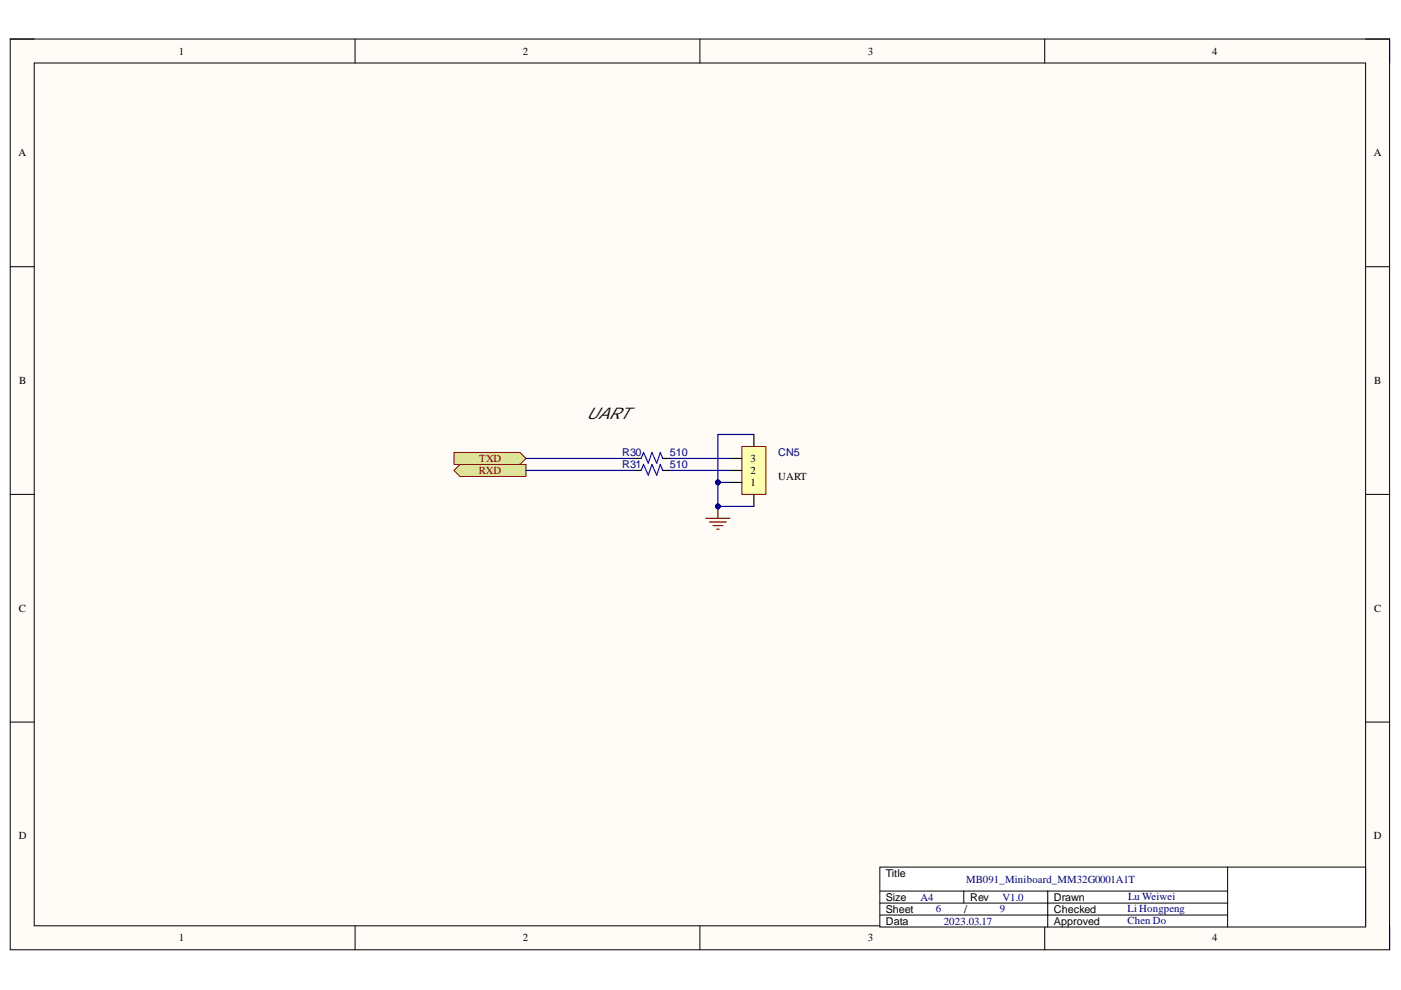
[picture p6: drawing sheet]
<svg xmlns="http://www.w3.org/2000/svg" width="297mm" height="210mm" viewBox="0 0 297 210" stroke-linecap="round" stroke-linejoin="round" font-family="sans-serif">
<path d="M2.2 8.3h292.4v193.1h-292.4z" fill-rule="evenodd" fill="#fffcf8"/>
<path d="M2.2 8.3h292.4v193.1h-292.4z" fill="none" stroke="#000" stroke-width=".21"/>
<path d="M7.3 13.4h282.2v182.9h-282.2z" fill-rule="evenodd" fill="#fffcf8"/>
<g fill="none" stroke="#000" stroke-width=".21">
<path d="M2.2 8.3h5.1M7.3 13.4h282.2v182.9h-282.2zM75.3 8.3v5.1M148.4 8.3v5.1M221.5 8.3v5.1M289.5 8.3h5.1v5.1M2.2 56.5h5.1M289.5 56.6h5.1M2.2 104.8h5.1M289.5 104.8h5.1M2.2 153.1h5.1M289.5 153.1h5.1"/>
<path d="M75.3 196.3v5.1M148.4 196.3v5.1M221.5 196.3v5.1M294.6 196.3v5.1"/>
</g>
<path d="M134.4 97.2h1.5M134.4 99.7h1.5M140.5 97.2h1.5M140.5 99.7h1.5" fill="none" stroke="#000" stroke-width=".25"/>
<path d="M135.9 97.2l.5-1.3 1.1 2.3 .7-2.3 1 2.3 .8-2.3 .5 1.3M135.9 99.7l.5-1.2 1.1 2.3 .7-2.3 1 2.3 .8-2.3 .5 1.2" fill="none" stroke="#00f" stroke-width=".25"/>
<path d="M149.7 109.9h5M150.4 110.7h3.6M151.2 111.4h2M152 112.2h.5M152.2 107.4v2.5" fill="none" stroke="#800000" stroke-width=".25"/>
<circle cx="152.2" cy="107.4" r=".51" fill="#000080"/>
<circle cx="152.2" cy="107.4" r=".51" fill="none" stroke="#000080" stroke-width=".21"/>
<path d="M157.3 94.7h5.1v10.1h-5.1z" fill-rule="evenodd" fill="#ffffb0"/>
<path d="M157.3 94.7h5.1v10.1h-5.1z" fill="none" stroke="#800000" stroke-width=".21"/>
<path d="M154.7 99.7h2.6M154.7 97.2h2.6M159.8 92.1v2.6M154.7 102.3h2.6M159.8 104.8v2.6" fill="none" stroke="#000" stroke-width=".25"/>
<path d="M96.3 95.9h13.9l1.3 1.3-1.3 1.3h-13.9z" fill-rule="evenodd" fill="#dde49a"/>
<path d="M96.3 95.9h13.9l1.3 1.3-1.3 1.3h-13.9z" fill="none" stroke="#800000" stroke-width=".21"/>
<path d="M96.3 99.7l1.2-1.2h14v2.5h-14z" fill-rule="evenodd" fill="#dde49a"/>
<path d="M96.3 99.7l1.2-1.2h14v2.5h-14z" fill="none" stroke="#800000" stroke-width=".21"/>
<path d="M186.5 183.8h103v12.7h-103z" fill-rule="evenodd" fill="#fff"/>
<path d="M186.5 183.8h103v12.7h-103zM186.5 194h73.8M186.5 188.9h73.8M186.5 191.5h73.8M204.3 188.9v2.6M222.1 188.9v7.6M260.3 183.8v12.7" fill="none" stroke="#000" stroke-width=".21"/>
<path d="M111.5 99.7h22.9M111.5 97.2h22.9M142 99.7h12.7M142 97.2h12.7M152.2 102.3h2.5" fill="none" stroke="#000080" stroke-width=".25"/>
<circle cx="152.2" cy="102.3" r=".51" fill="#000080"/>
<circle cx="152.2" cy="102.3" r=".51" fill="none" stroke="#000080" stroke-width=".21"/>
<path d="M159.8 92.1h-7.6v15.3h7.6" fill="none" stroke="#000080" stroke-width=".25"/>
<circle cx="152.2" cy="102.3" r=".51" fill="#000080"/>
<circle cx="152.2" cy="102.3" r=".51" fill="none" stroke="#000080" stroke-width=".21"/>
<circle cx="152.2" cy="107.4" r=".51" fill="#000080"/>
<circle cx="152.2" cy="107.4" r=".51" fill="none" stroke="#000080" stroke-width=".21"/>
<text font-size="3.4" fill="#080d02" x="124.3" y="88.8">UART</text>
<g font-size="2.3">
<text x="37.9" y="11.6">1</text>
<text x="110.8" y="11.6">2</text>
<text x="184" y="11.6">3</text>
<text x="257" y="11.6">4</text>
<text x="3.9" y="33.1">A</text>
<text x="291.3" y="33.1">A</text>
<text x="4.1" y="81.4">B</text>
<text x="291.4" y="81.4">B</text>
<text x="159.1" y="100.5">2</text>
<text x="159.1" y="98">3</text>
<text x="165" y="101.8">UART</text>
<text x="159.1" y="103">1</text>
<text x="4" y="129.7">C</text>
<text x="291.4" y="129.7">C</text>
<text x="4" y="177.9">D</text>
<text x="291.3" y="177.9">D</text>
<text x="187.8" y="185.9">Title</text>
<text x="187.8" y="191">Size</text>
<text x="205.7" y="191">Rev</text>
<text x="223.4" y="191">Drawn</text>
<text x="187.8" y="193.5">Sheet</text>
<text x="187.8" y="196">Data</text>
<text x="204.4" y="193.5">/</text>
<text x="223.4" y="196">Approved</text>
<text x="223.4" y="193.5">Checked</text>
<text x="37.9" y="199.6">1</text>
<text x="110.8" y="199.6">2</text>
<text x="184" y="199.6">3</text>
<text x="257" y="199.6">4</text>
</g>
<g font-size="2.3" fill="#800000">
<text x="101.5" y="100.5">RXD</text>
<text x="101.6" y="98">TXD</text>
</g>
<g font-size="2.3" fill="#000080">
<text x="131.9" y="96.7">R30</text>
<text x="131.9" y="99.2">R31</text>
<text x="142" y="96.7">510</text>
<text x="142" y="99.2">510</text>
<text x="165" y="96.7">CN5</text>
<text x="195.2" y="191">A4</text>
<text x="204.8" y="187.2">MB091_Miniboard_MM32G0001A1T</text>
<text x="212.5" y="191">V1.0</text>
<text x="239.2" y="190.9">Lu Weiwei</text>
<text x="198.4" y="193.4">6</text>
<text x="200.1" y="196.1">2023.03.17</text>
<text x="212" y="193.4">9</text>
<text x="239.1" y="193.4">Li Hongpeng</text>
<text x="239.1" y="195.9">Chen Do</text>
</g>
</svg>
